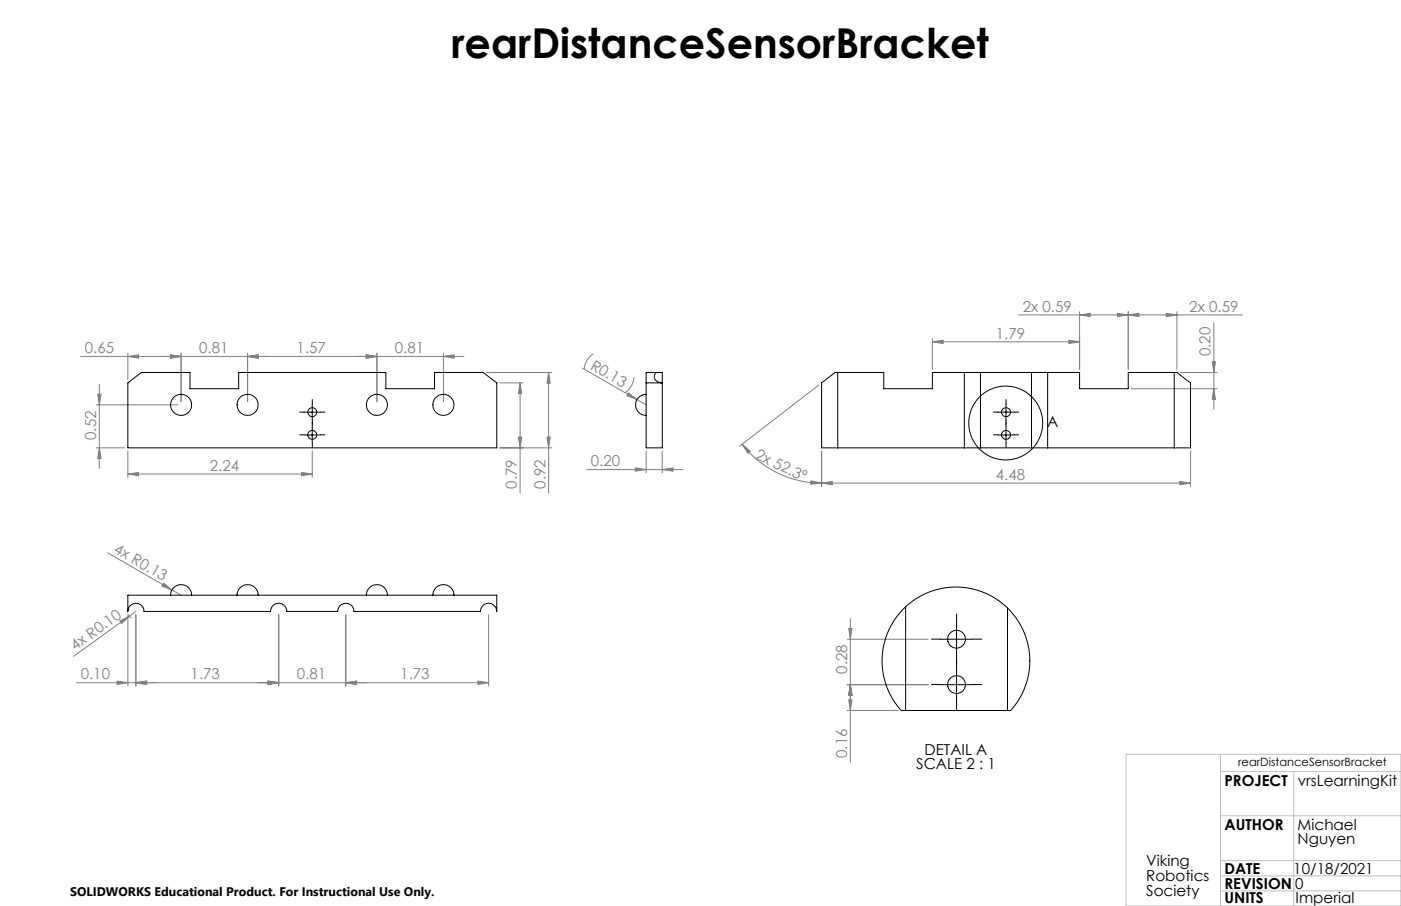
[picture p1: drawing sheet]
<svg xmlns="http://www.w3.org/2000/svg" width="432mm" height="279mm" viewBox="0 0 432 279" stroke-linecap="round" stroke-linejoin="round" font-family="sans-serif">
<g fill="none" stroke="#000" stroke-width=".31">
<path d="M93.7 127.1h5M93.7 134.1h5M96.2 124.6v5M96.2 131.6v5M307.6 127.1h5M307.6 134.1h5M310.1 124.6v5M310.1 131.6v5M289.8 197.1h10M294.8 192.1v10M289.8 211.1h10M294.8 206.1v10"/>
<circle cx="310" cy="130.5" r="11.4"/>
</g>
<g fill="none" stroke="#808080" stroke-width=".31">
<path d="M332.7 97.1l3.3-.5v1zM332.7 96.1v17.8M344.4 96.6l3.3 .5-3.3 .5zM347.7 97.1l3.3-.5v1zM347.7 96.1v17.8M359.4 96.6l3.3 .5-3.3 .5zM362.7 96.1v17.8M374.1 99.6v26.6M383 97.1h-69.1M24.8 109.9h118.2M30.6 118.5v26M39.4 109.9l3.3-.5v1.1z"/>
<path d="M39.4 108.9v8.2M52.5 109.4l3.3 .5-3.3 .6zM55.8 108.9v15M76.3 109.9l3.3-.5v1.1zM76.3 108.9v15M112.9 109.4l3.3 .5-3.3 .6zM116.2 108.9v15M136.7 109.9l3.3-.5v1.1zM136.7 108.9v15M149.9 114.9h20.2M154.1 118.1h7.2M160.3 118.1v33.9"/>
<path d="M160.3 118.1l.5 3.3h-1zM169.1 114.9v37.1M169.1 114.9l.5 3.3h-1zM179.5 113.5l16.8 9.7M182.8 109.1a6.1 6.1 0 0 0-2.7 4.8M195.4 116.3a6.1 6.1 0 0 1-2.8 4.8M252.4 118.7l-24.4 18.9M287.4 105.4l3.3-.5v1zM287.4 104.4v9.5M287.4 105.4h45.3M329.4 104.9l3.3 .5-3.3 .5zM348.7 119.9h26.4"/>
<path d="M363.7 114.9h11.4M373.6 111.5h1l-.5 3.4zM374.1 119.9l.5 3.3h-1zM29.6 124.8h25.2M29.6 138.1h8.8M30.1 121.6h1.1l-.6 3.2zM30.6 138.1l.6 3.3h-1.1zM39.4 139.1v8.1M96.2 139v8.2M154.1 138.1h16M159.8 134.8h1l-.5 3.3zM168.6 134.8h1l-.5 3.3z"/>
<path d="M193.7 121.1l2.6 2.1-3.1-1.2zM196.3 123.2l2.8 1.6M199.1 139.1v6.7M204.1 139.1v6.7M228.7 137l2.6 2.2-.8 .6zM228.7 137a30.8 30.8 0 0 0 24.5 12M253.2 139.1v10.9M366.9 139.1v10.9M39.4 146.2l3.3-.5v1zM39.4 146.2h56.8M92.9 145.7l3.3 .5-3.3 .5zM180.8 144.8h29.7"/>
<path d="M195.8 144.3l3.3 .5-3.3 .5zM204.1 144.8l3.3-.5v1zM249.9 148.3l3.3 .7-3.3 .3zM253.2 149l3.3-.5v1zM253.2 149h113.7M363.6 148.5l3.3 .5-3.3 .5zM33.2 170.5l19.8 11.4M50.4 179.8l2.6 2.1-3.1-1.2zM36.9 191.5l3-1.5-2.4 2.3zM39.4 189.5v22.1M39.6 189.5l.9 1.1M39.9 190l-17.3 12.4"/>
<path d="M41.9 189.5v22.1M41.9 188.6l-2 1.4M53 181.9l2.8 1.7M85.9 189.5v22.1M106.6 189.5v22.1M150.6 189.5v22.1M261.1 197.1h25M261.6 193.8h1l-.5 3.3zM262.1 190.8v44.3M23.6 210.5h127M36.1 210l3.3 .5-3.3 .6zM41.9 210.5l3.3-.5v1.1z"/>
<path d="M82.6 210l3.3 .5-3.3 .6zM106.6 210.5l3.3-.5v1.1zM147.3 210l3.3 .5-3.3 .6zM261.1 211.1h25M261.1 219.1h15.7M261.6 215.8h1l-.5 3.3zM262.1 211.1l.5 3.3h-1z"/>
</g>
<g fill="none" stroke="#000" stroke-width=".31" stroke-dasharray="15.2 1.3 1.3 1.3">
<path d="M93.8 127.1h-1.4M93.8 134.1h-1.4M96.3 124.6v-1.4M96.3 129.6v1.4M96.3 131.6v-1.4M96.3 136.6v1.4M98.8 127.1h1.3M98.8 134.1h1.3M307.6 127.1h-1.4M307.6 134.1h-1.4M310.1 124.6v-1.4M310.1 129.6v1.4"/>
<path d="M310.1 131.6v-1.4M310.1 136.6v1.4M312.6 127.1h1.3M312.6 134.1h1.3M289.8 197.1h-2.7M294.8 192.1v-2.7M299.8 197.1h2.8M289.8 211.1h-2.7M294.8 202.1v2.8M294.8 206.1v-2.7M294.8 216.1v2.8M299.8 211.1h2.8"/>
</g>
<path d="M347 232.6h84.8v46.8h-84.8zM376.2 232.6v46.8M376.2 237.9h55.6M398.7 237.9v41.5M376.2 251.6h55.6M376.2 265.4h55.6M376.2 270.1h55.6M376.2 274.7h55.6" fill="none" stroke="#c0c0c0" stroke-width=".31"/>
<g fill="#808080">
<path d="M193.7 121.1l2.6 2.1-3.1-1.2z"/>
<path d="M50.4 179.8l2.6 2.1-3.1-1.2z"/>
<path d="M36.9 191.5l3-1.5-2.4 2.3z"/>
<path d="M41.9 210.5l3.3-.5v1.1zM36.1 210l3.3 .5-3.3 .6z"/>
<path d="M76.3 109.9l3.3-.5v1.1zM52.5 109.4l3.3 .5-3.3 .6zM147.3 210l3.3 .5-3.3 .6zM106.6 210.5l3.3-.5v1.1zM204.1 144.8l3.3-.5v1zM195.8 144.3l3.3 .5-3.3 .5zM344.4 96.6l3.3 .5-3.3 .5zM332.7 97.1l3.3-.5v1z"/>
<path d="M76.3 109.9l3.3-.5v1.1zM112.9 109.4l3.3 .5-3.3 .6zM39.4 109.9l3.3-.5v1.1zM52.5 109.4l3.3 .5-3.3 .6zM39.4 146.2l3.3-.5v1zM92.9 145.7l3.3 .5-3.3 .5zM41.9 210.5l3.3-.5v1.1zM82.6 210l3.3 .5-3.3 .6zM82.6 210l3.3 .5-3.3 .6zM106.6 210.5l3.3-.5v1.1zM253.2 149l3.3-.5v1zM363.6 148.5l3.3 .5-3.3 .5z"/>
<path d="M347.7 97.1l3.3-.5v1zM359.4 96.6l3.3 .5-3.3 .5z"/>
<path d="M287.4 105.4l3.3-.5v1zM329.4 104.9l3.3 .5-3.3 .5z"/>
<path d="M373.6 111.5h1l-.5 3.4zM374.1 119.9l.5 3.3h-1z"/>
<path d="M30.1 121.6h1.1l-.6 3.2zM30.6 138.1l.6 3.3h-1.1zM169.1 114.9l.5 3.3h-1zM168.6 134.8h1l-.5 3.3zM160.3 118.1l.5 3.3h-1zM159.8 134.8h1l-.5 3.3zM262.1 211.1l.5 3.3h-1zM261.6 215.8h1l-.5 3.3zM261.6 193.8h1l-.5 3.3zM262.1 211.1l.5 3.3h-1z"/>
<path d="M228.7 137l2.6 2.2-.8 .6zM249.9 148.3l3.3 .7-3.3 .3z"/>
<path d="M112.9 109.4l3.3 .5-3.3 .6zM136.7 109.9l3.3-.5v1.1z"/>
</g>
<g fill="none" stroke="#000" stroke-width=".31">
<path d="M39.4 118.1l4.2-3.2h15v5h15v-5h45.3v5h15v-5h15l4.2 3.2v20h-113.7zM199.1 114.9h5v23.2h-5zM202.3 114.9a1.91 1.91 0 0 0-.3 2.3 1.91 1.91 0 0 0 2.1 .9h-5M258.2 114.9h-.1a1.79 1.79 0 0 0-1.8 .8l-3.1 2.4v20h5M258.2 114.9h14.2v5h15v-5h9.8M258.2 114.9v23.2M297.2 114.9h5M297.2 114.9v23.2M302.2 114.9h15.7M302.2 114.9v23.2M317.9 114.9h5M317.9 114.9v23.2"/>
<path d="M322.9 114.9h9.8v5h15v-5h14.2M322.9 114.9v23.2M361.9 114.9h.1a1.79 1.79 0 0 1 1.8 .8l3.1 2.4v20h-5M361.9 114.9v23.2M199.1 121.6a3.2 3.2 0 0 0-3.2 3.2 3.2 3.2 0 0 0 3.2 3.3M258.2 138.1h39M297.2 138.1h5M302.2 138.1h15.7M317.9 138.1h5M322.9 138.1h39M39.4 183.6h113.7v5a2.5 2.5 0 0 0-2.5-2.6 2.5 2.5 0 0 0-2.5 2.6h-39a2.49 2.49 0 0 0-2.5-2.6 2.49 2.49 0 0 0-2.5 2.6h-15.7a2.5 2.5 0 0 0-2.5-2.6 2.5 2.5 0 0 0-2.5 2.6h-39a2.49 2.49 0 0 0-2.5-2.6 2.49 2.49 0 0 0-2.5 2.6zM52.6 183.6a3.2 3.2 0 0 1 3.2-3.3 3.2 3.2 0 0 1 3.3 3.3"/>
<path d="M73.1 183.6a3.2 3.2 0 0 1 3.2-3.3 3.2 3.2 0 0 1 3.3 3.3M112.9 183.6a3.2 3.2 0 0 1 3.3-3.3 3.2 3.2 0 0 1 3.2 3.3M133.4 183.6a3.2 3.2 0 0 1 3.3-3.3 3.2 3.2 0 0 1 3.2 3.3M279.1 187.1v32M310.5 187.5v31.6M279.1 219.1h-1.3l-2.4-3.1-1.9-3.6-1.1-3.7-.5-3.1v-3.6l.4-2.9 1.1-3.7 1.3-2.6 2-3.1 2.2-2.4 2.5-2 3.1-1.9 3-1.2 3.6-.9 2.6-.3 3.2 .2 2.9 .4 2.7 .8 3.4 1.6 2.8 1.9 2.6 2.3 2.1 2.7 1.7 3 1.2 3 .8 3 .3 3.1-.1 3.4-.6 3.2-1.2 3.4-1.4 2.7-2.2 2.9a1.12 1.12 0 0 1-1.4 .5M279.1 219.1h31.4"/>
<circle cx="55.8" cy="124.9" r="3.2"/>
<circle cx="76.3" cy="124.9" r="3.2"/>
<circle cx="96.2" cy="127.1" r="1.37"/>
<circle cx="96.2" cy="134.1" r="1.38"/>
<circle cx="116.2" cy="124.9" r="3.2"/>
<circle cx="136.7" cy="124.9" r="3.2"/>
<circle cx="310.1" cy="127.1" r="1.37"/>
<circle cx="310.1" cy="134.1" r="1.38"/>
<circle cx="294.8" cy="197.1" r="2.75"/>
<circle cx="294.8" cy="211.1" r="2.75"/>
</g>
<text font-size="12.7" x="139.1" y="17.8">rearDistanceSensorBracket</text>
<g font-size="4.7" fill="#808080">
<text x="315.2" y="96.1">2x 0.59</text>
<text x="366.6" y="96.1">2x 0.59</text>
<text x="306.9" y="104.4">1.79</text>
<text x="26.1" y="108.9">0.65</text>
<text x="61.4" y="108.9">0.81</text>
<text x="91.4" y="108.9">1.57</text>
<text x="121.7" y="108.9">0.81</text>
<text x="181.7" y="113.7" transform="rotate(30 181.7 113.7)">R0.13</text>
<text x="373.1" y="109.9" transform="rotate(-90 373.1 109.9)">0.20</text>
<text x="29.6" y="135.7" transform="rotate(-90 29.6 135.7)">0.52</text>
<text x="182.1" y="143.8">0.20</text>
<text x="232.5" y="141.2" transform="rotate(26 232.5 141.2)">2x 52.3°</text>
<text x="64.7" y="145.2">2.24</text>
<text x="306.9" y="148">4.48</text>
<text x="159.3" y="150.7" transform="rotate(-90 159.3 150.7)">0.79</text>
<text x="168.1" y="150.7" transform="rotate(-90 168.1 150.7)">0.92</text>
<text x="34.8" y="170.3" transform="rotate(30 34.8 170.3)">4x R0.13</text>
<text x="23.2" y="200.9" transform="rotate(-36 23.2 200.9)">4x R0.10</text>
<text x="24.9" y="209.5">0.10</text>
<text x="58.8" y="209.5">1.73</text>
<text x="91.5" y="209.5">0.81</text>
<text x="123.4" y="209.5">1.73</text>
<text x="261.1" y="207.7" transform="rotate(-90 261.1 207.7)">0.28</text>
<text x="261.1" y="233.8" transform="rotate(-90 261.1 233.8)">0.16</text>
</g>
<g font-size="4.7">
<text x="322.8" y="131.8">A</text>
<text x="285" y="232.7">DETAIL A</text>
<text x="282.4" y="237.3">SCALE 2 : 1</text>
<text x="377.4" y="242.3">PROJECT</text>
<text x="400" y="242.3">vrsLearningKit</text>
<text x="377.4" y="255.9">AUTHOR</text>
<text x="400" y="255.9">Michael</text>
<text x="400" y="260.4">Nguyen</text>
<text x="353.3" y="267.1">Viking</text>
<text x="377.4" y="269.5">DATE</text>
<text x="398.6" y="269.5">10/18/2021</text>
<text x="353.3" y="271.7">Robotics</text>
<text x="377.4" y="274">REVISION</text>
<text x="399.2" y="274">0</text>
<text x="353.3" y="276.2">Society</text>
<text x="377.4" y="278.5">UNITS</text>
<text x="399.3" y="278.5">Imperial</text>
</g>
<text font-size="3.8" x="21.6" y="276.3">SOLIDWORKS Educational Product. For Instructional Use Only.</text>
<text font-size="3.5" x="381.6" y="236.4">rearDistanceSensorBracket</text>
</svg>
